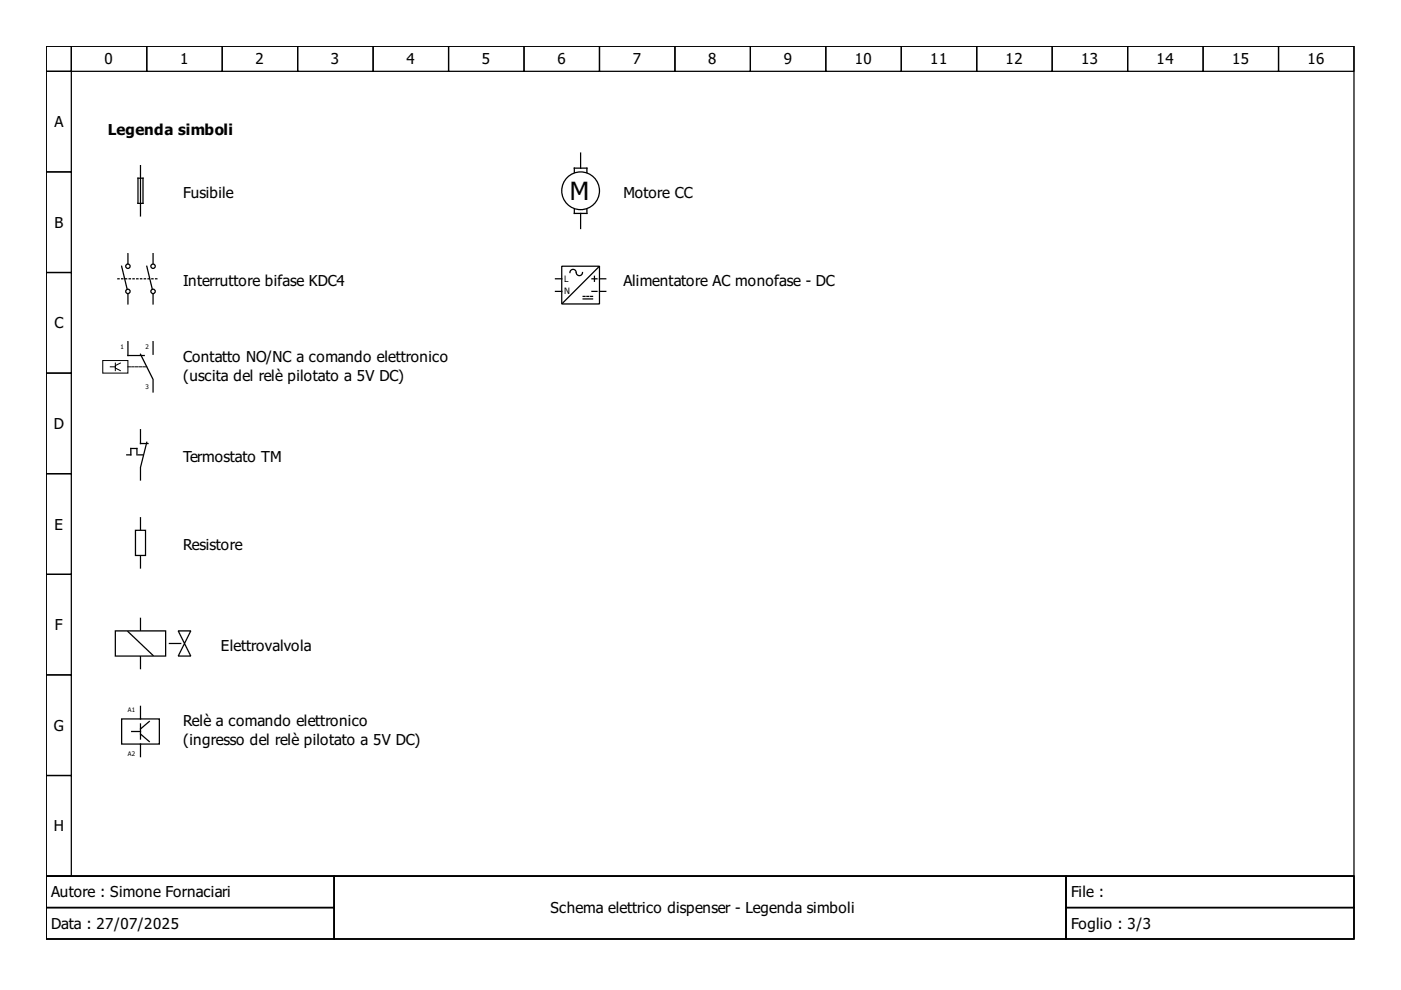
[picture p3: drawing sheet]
<svg xmlns="http://www.w3.org/2000/svg" width="297mm" height="210mm" viewBox="0 0 297 210" stroke-linecap="round" stroke-linejoin="round" font-family="sans-serif">
<g fill="none" stroke="#000" stroke-width=".27">
<path d="M9.8 9.8h277.3v176h-277.3zM9.8 9.8h5.3v5.3h-5.3zM9.8 15.1h5.3v21.4h-5.3zM15.1 9.8h16v5.3h-16zM31.1 9.8h16v5.3h-16zM47.1 9.8h16v5.3h-16zM63.1 9.8h16v5.3h-16zM79.1 9.8h16v5.3h-16zM95.1 9.8h16v5.3h-16zM111.1 9.8h16v5.3h-16zM127.1 9.8h16v5.3h-16zM143.1 9.8h16v5.3h-16z"/>
<path d="M159.1 9.8h16v5.3h-16zM175.1 9.8h16v5.3h-16zM191.1 9.8h16v5.3h-16zM207.1 9.8h16v5.3h-16zM223.1 9.8h16v5.3h-16zM239.1 9.8h16v5.3h-16zM255.1 9.8h16v5.3h-16zM271.1 9.8h16v5.3h-16zM9.8 36.5h5.3v21.3h-5.3zM9.8 57.8h5.3v21.3h-5.3zM117.8 59.1h1.3M119.1 56.4h8v8h-8z"/>
<path d="M122.2 57.7a.67 .67 0 0 0-.7-.6 .67 .67 0 0 0-.7 .7M123.5 57.8a.67 .67 0 0 1-.6 .6 .67 .67 0 0 1-.7-.6M125.5 59.1h1.1M126 58.6v1M127 56.6l-7.8 7.7M127.1 59.1h1.3M9.8 79.1h5.3v21.3h-5.3zM117.8 61.8h1.3M123.6 62.8h.4M123.6 63.4h2M124.4 62.8h.4M125.2 62.8h.4"/>
<path d="M125.5 61.8h1.1M127.1 61.8h1.3M9.8 100.4h5.3v21.4h-5.3zM9.8 121.8h5.3v21.3h-5.3zM29.8 131.1v10.7M9.8 143.1h5.3v21.3h-5.3zM9.8 164.4h5.3v21.4h-5.3zM9.8 185.8h277.3v13.3h-277.3zM9.8 185.8h61v6.6h-61zM9.8 192.4h61v6.7h-61zM70.8 185.8h155.2v13.3h-155.2zM226 185.8h61.1v6.6h-61.1z"/>
<path d="M226 192.4h61.1v6.7h-61.1z"/>
</g>
<path d="M24.5 133.8h10.6v5.3h-10.6z" fill-rule="evenodd" fill="#fff" stroke="#000" stroke-width=".27"/>
<g fill="none" stroke="#000" stroke-width=".27">
<path d="M121.8 36.6v-.9h2.6v.9M123.1 32.5v3.2M25.8 56.4l1.2 4.9M27.1 53.8v2.1M31.1 56.4l1.2 4.9M32.5 53.8v2.1M121.8 44.3v.9h2.6v-.9M123.1 45.2v3.2M27.1 62.3v2.1M32.5 62.3v2.1M26.9 96.4h.8v-1.3h1.3v1.3M29.2 96.4h1.1"/>
<path d="M29.8 91.1v2.9h1.6M31.1 93.8l-1.3 5.3v2.7M29.8 109.8v10.6M27.1 133.9l5.4 5.1M35.9 136.4h2.4M37.8 133.8h2.7l-1.4 2.6zM39.1 136.4l1.4 2.7h-2.7z"/>
<circle cx="27.1" cy="56.4" r=".47"/>
<circle cx="32.5" cy="56.4" r=".47"/>
<circle cx="123.1" cy="40.5" r="4"/>
<circle cx="27.1" cy="61.8" r=".47"/>
<circle cx="32.5" cy="61.8" r=".47"/>
</g>
<path d="M25 59.1h8.3" fill="none" stroke="#000" stroke-width=".27" stroke-dasharray=".3 .5"/>
<path d="M28.7 112.4h2.2v5.4h-2.2z" fill-rule="evenodd" fill="#fff" stroke="#000" stroke-width=".27"/>
<path d="M21.8 76.4h5.3v2.7h-5.3zM23.4 77.8h1.1M24.5 77v1.6M25.5 77l-1 .5v.5l1 .6" fill="none" stroke="#000" stroke-width=".21"/>
<path d="M27.1 77.8h4" fill="none" stroke="#000" stroke-width=".21" stroke-dasharray=".5 .3"/>
<path d="M29.3 37.8h1v5.3h-1zM29.8 35.1v10.7M27.1 72.4v3h3.5M29.8 75.1l2.7 5.3v2.7M32.5 72.4v2.7M25.8 152.4h8v5.4h-8zM27.9 155.1h1.9M29.8 155.6l1.9 1.6M29.8 149.8v2.6M29.8 153.5v3.2M29.8 157.8v2.6M31.7 153l-1.9 1.6" fill="none" stroke="#000" stroke-width=".27"/>
<text font-size="5.3" x="120.8" y="42.3">M</text>
<g font-size="3.2">
<text x="22.2" y="13.7">0</text>
<text x="38.2" y="13.7">1</text>
<text x="54.2" y="13.7">2</text>
<text x="70.2" y="13.7">3</text>
<text x="86.2" y="13.7">4</text>
<text x="102.2" y="13.7">5</text>
<text x="118.2" y="13.7">6</text>
<text x="134.2" y="13.7">7</text>
<text x="150.2" y="13.7">8</text>
<text x="166.2" y="13.7">9</text>
<text x="181.2" y="13.7">10</text>
<text x="197.2" y="13.7">11</text>
<text x="213.2" y="13.7">12</text>
<text x="229.2" y="13.7">13</text>
<text x="245.2" y="13.7">14</text>
<text x="261.2" y="13.7">15</text>
<text x="277.2" y="13.7">16</text>
<text x="11.5" y="27">A</text>
<text x="22.9" y="28.7">Legenda simboli</text>
<text x="38.9" y="42.1">Fusibile</text>
<text x="132.2" y="42.1">Motore CC</text>
<text x="11.5" y="48.3">B</text>
<text x="38.9" y="60.7">Interruttore bifase KDC4</text>
<text x="132.2" y="60.7">Alimentatore AC monofase - DC</text>
<text x="11.5" y="69.6">C</text>
<text x="38.9" y="76.7">Contatto NO/NC a comando elettronico</text>
<text x="38.9" y="80.7">(uscita del relè pilotato a 5V DC)</text>
<text x="11.4" y="91">D</text>
<text x="38.9" y="98">Termostato TM</text>
<text x="11.5" y="112.3">E</text>
<text x="38.9" y="116.7">Resistore</text>
<text x="11.7" y="133.6">F</text>
<text x="46.8" y="138">Elettrovalvola</text>
<text x="11.4" y="155">G</text>
<text x="38.9" y="154">Relè a comando elettronico</text>
<text x="38.9" y="158">(ingresso del relè pilotato a 5V DC)</text>
<text x="11.4" y="176.3">H</text>
<text x="10.9" y="190.3">Autore : Simone Fornaciari</text>
<text x="227.1" y="190.3">File :</text>
<text x="10.9" y="197">Data : 27/07/2025</text>
<text x="116.7" y="193.6">Schema elettrico dispenser - Legenda simboli</text>
<text x="227.1" y="197">Foglio : 3/3</text>
</g>
<g font-size="1.9">
<text x="119.6" y="59.7">L</text>
<text x="119.6" y="62.3">N</text>
</g>
<g font-size="1.3">
<text x="25.5" y="73.9">1</text>
<text x="30.9" y="73.9">2</text>
<text x="30.9" y="82.4">3</text>
<text x="27.1" y="151">A1</text>
<text x="27.1" y="160.3">A2</text>
</g>
</svg>
